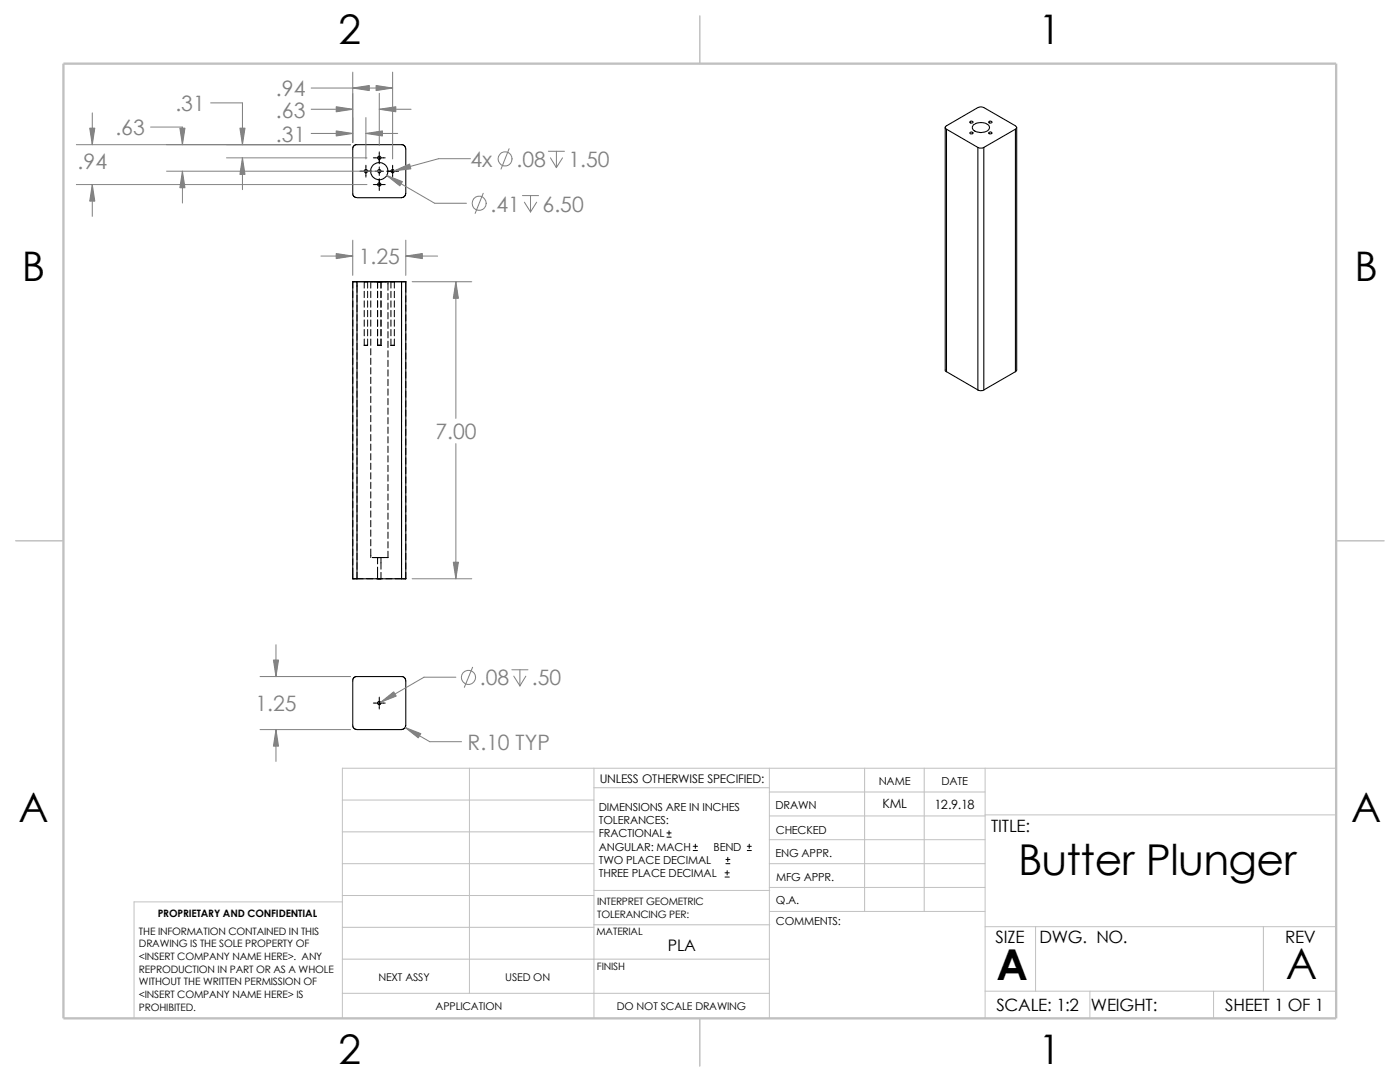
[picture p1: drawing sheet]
<svg xmlns="http://www.w3.org/2000/svg" width="279mm" height="216mm" viewBox="0 0 279 216" stroke-linecap="round" stroke-linejoin="round" font-family="sans-serif">
<g fill="none" stroke="#c0c0c0" stroke-width=".2">
<path d="M68.3 159.6h50.2M93.7 153.3v44.9M118.5 153.3v49.9M118.5 157.2h35M153.5 153.3v49.9M153.5 158h43.1M172.6 153.3v28.6M184.4 153.3v28.6M196.6 153.3v49.9M266.7 153.3h-198.4v49.9M68.3 178.7h50.2M68.3 172.3h50.2"/>
<path d="M68.3 166h50.2M68.3 180h-41.5v23.2M118.5 177.7h35.1M153.5 167.6h43.1M153.5 162.8h43.1M153.5 172.3h43.1M153.5 177.1h43.1M196.6 162.6h70.1M68.3 198.2h85.2M68.3 191.4h85.2M68.3 185h50.2M118.5 184.5h35.1"/>
<path d="M153.6 181.9h43M196.6 197.8h70.1M196.6 184.9h70.1M206.7 184.9v12.9M217.5 197.8v5.4M242.2 197.8v5.4M252.1 184.9v12.9"/>
</g>
<path d="M139.7 3.2v9.5M3.1 107.9h9.6M266.7 107.9h9.5M139.7 203.2v9.5" fill="none" stroke="#c0c0c0" stroke-width=".21"/>
<path d="M12.7 12.7h254v190.5h-254z" fill="none" stroke="#c0c0c0" stroke-width=".47"/>
<g fill="none" stroke="#000" stroke-width=".2">
<path d="M71.8 34.2h2.4M73 33v2.3M74.5 31.5h2.4M74.5 36.8h2.4M74.8 34.2h1.7M75.7 30.3v2.4M75.7 33.3v1.7M75.7 35.6v2.4M77.2 34.2h2.3M78.4 33v2.3M70.4 58.1v1.3M71.2 56.2v2.1"/>
<path d="M71.2 59v1.2M72.5 56.2h-2.1v1.3M72.7 57.5v-1.3h6v1.3M72.7 58.1v1.3M73.4 56.2v1.3M73.4 58.1v1.3M74 56.2v1.3M74 58.1v1.3M75.4 56.2v1.3M75.4 58.1v1.3M76 56.2v1.3M76 58.1v1.3"/>
<path d="M77.4 56.2v1.7M77.4 58.5v1.3M78 56.2v1.3M78 58.1v1.3M78.7 58.1v1.3M78.9 56.2h2.1M80.1 56.2v1.3M80.1 58.1v1.3M81 56.2v2.1M81 59v1.2M70.4 60v1.3M70.4 61.9v1.3"/>
<path d="M70.4 63.8v1.3M70.4 65.7v1.3M70.4 67.6v1.3M70.4 69.6v1.2M70.4 71.5v1.2M70.4 73.4v1.2M70.4 75.3v1.2M70.4 77.2v1.2M70.4 79.1v1.2M71.2 60.9v1.2M71.2 62.8v1.3M71.2 64.7v1.3"/>
<path d="M71.2 66.6v1.3M71.2 68.5v1.3M71.2 70.4v1.3M71.2 72.3v1.3M71.2 74.2v1.3M71.2 76.1v1.3M71.2 78v1.3M71.2 79.9v1.3M72.7 67.6v1.3h.7v-1.3M72.7 60v1.3M72.7 61.9v1.3M72.7 63.8v1.3"/>
<path d="M72.7 65.7v1.3M73.4 60v1.3M73.4 61.9v1.3M73.4 63.8v1.3M73.4 65.7v1.3M74 60v1.3M74 61.9v1.3M74 63.8v1.3M74 65.7v1.3M74 67.6v1.3M74 69.6v1.2M74 71.5v1.2"/>
<path d="M74 73.4v1.2M74 75.3v1.2M74 77.2v1.2M74 79.1v1.2M75.4 67.6v1.3h.6v-1.3M75.4 60v1.3M75.4 61.9v1.3M75.4 63.8v1.3M75.4 65.7v1.3M76 60v1.3M76 61.9v1.3M76 63.8v1.3"/>
<path d="M76 65.7v1.3M77.4 60.5v1.2M77.4 62.4v1.2M77.4 64.3v1.2M77.4 66.2v1.2M77.4 68.1v1.2M77.4 70v1.2M77.4 71.9v1.3M77.4 73.8v1.3M77.4 75.7v1.3M77.4 77.6v1.3M77.4 79.5v1.3"/>
<path d="M78 67.6v1.3h.7v-1.3M78 60v1.3M78 61.9v1.3M78 63.8v1.3M78 65.7v1.3M78.7 60v1.3M78.7 61.9v1.3M78.7 63.8v1.3M78.7 65.7v1.3M80.1 60v1.3M80.1 61.9v1.3M80.1 63.8v1.3"/>
<path d="M80.1 65.7v1.3M80.1 67.6v1.3M80.1 69.6v1.2M80.1 71.5v1.2M80.1 73.4v1.2M80.1 75.3v1.2M80.1 77.2v1.2M80.1 79.1v1.2M81 60.9v1.2M81 62.8v1.3M81 64.7v1.3M81 66.6v1.3"/>
<path d="M81 68.5v1.3M81 70.4v1.3M81 72.3v1.3M81 74.2v1.3M81 76.1v1.3M81 78v1.3M81 79.9v1.3M70.4 81v1.3M70.4 82.9v1.3M70.4 84.8v1.3M70.4 86.7v1.3M70.4 88.6v1.3"/>
<path d="M70.4 90.5v1.3M70.4 92.4v1.3M70.4 94.3v1.3M70.4 96.2v1.3M70.4 98.1v1.3M71.2 81.8v1.3M71.2 83.7v1.3M71.2 85.6v1.3M71.2 87.5v1.3M71.2 89.5v1.2M71.2 91.4v1.2M71.2 93.3v1.2"/>
<path d="M71.2 95.2v1.2M71.2 97.1v1.2M71.2 99v1.2M74 81v1.3M74 82.9v1.3M74 84.8v1.3M74 86.7v1.3M74 88.6v1.3M74 90.5v1.3M74 92.4v1.3M74 94.3v1.3M74 96.2v1.3"/>
<path d="M74 98.1v1.3M77.4 81.4v1.3M77.4 83.3v1.3M77.4 85.2v1.3M77.4 87.1v1.3M77.4 89v1.3M77.4 90.9v1.3M77.4 92.8v1.3M77.4 94.7v1.3M77.4 96.6v1.3M77.4 98.6v1.2M80.1 81v1.3"/>
<path d="M80.1 82.9v1.3M80.1 84.8v1.3M80.1 86.7v1.3M80.1 88.6v1.3M80.1 90.5v1.3M80.1 92.4v1.3M80.1 94.3v1.3M80.1 96.2v1.3M80.1 98.1v1.3M81 81.8v1.3M81 83.7v1.3M81 85.6v1.3"/>
<path d="M81 87.5v1.3M81 89.5v1.2M81 91.4v1.2M81 93.3v1.2M81 95.2v1.2M81 97.1v1.2M81 99v1.2M70.4 113.4v2.1h2.1M70.4 100v1.3M70.4 101.9v1.3M70.4 103.8v1.3M70.4 105.7v1.3"/>
<path d="M70.4 107.7v1.2M70.4 109.6v1.2M70.4 111.5v1.2M71.2 100.9v1.3M71.2 102.8v1.3M71.2 104.7v1.3M71.2 106.6v1.3M71.2 108.5v1.3M71.2 110.4v1.3M71.2 112.3v1.3M71.2 114.2v1.3M73.2 115.5h1.2"/>
<path d="M74 100v1.3M74 101.9v1.3M74 103.8v1.3M74 105.7v1.3M74 107.7v1.2M74 109.6v1.7M75.1 115.5h1.2M75.4 111.3v1.2M75.4 113.2v2.3M76 111.3v2.3M76 114.2v1.3M77 115.5h1.2"/>
<path d="M77.4 110v1.3h-3.1M77.4 100.5v1.2M77.4 102.4v1.2M77.4 104.3v1.2M77.4 106.2v1.2M77.4 108.1v1.2M78.9 115.5h2.1M80.1 100v1.3M80.1 101.9v1.3M80.1 103.8v1.3M80.1 105.7v1.3M80.1 107.7v1.2"/>
<path d="M80.1 109.6v1.2M80.1 111.5v1.2M80.1 113.4v2.1M81 100.9v1.3M81 102.8v1.3M81 104.7v1.3M81 106.6v1.3M81 108.5v1.3M81 110.4v1.3M81 112.3v1.3M81 114.2v1.3M75.7 139.1v2.4"/>
<path d="M74.5 140.3h2.4M133.1 167h.8M133.1 166.2h.8M133.5 165.8v.8M138.3 169.7h.9M138.3 168.9h.9M138.8 168.4v.9M144.7 175h.8M144.7 174.2h.8M144.9 172.3h.8M144.9 171.5h.8M145.1 173.7v.9"/>
<path d="M145.2 171.1v.8M149.1 169.7h.8M149.1 168.9h.8M149.5 168.4v.9"/>
</g>
<g fill="none" stroke="#000" stroke-width=".21">
<path d="M71.2 39.4l-.4-.1-.4-.4v-9.5l.2-.3 .4-.2h9.4l.3 .1 .3 .7v8.9l-.2 .6-.7 .3h-8.9M188.6 25.4v48.6l.3 .2M188.9 25.8l6.3 3.6M188.9 25.8v48.4M188.9 25.8a.35 .35 0 0 1-.3-.4 .35 .35 0 0 1 .3-.3l6.3-3.6 .7-.2 6.7 3.8a.35 .35 0 0 1 .3 .3 .35 .35 0 0 1-.3 .4M193.5 24.3a.29 .29 0 0 1 .4-.2 .29 .29 0 0 1 .2 .4l-.4 .1zM193.7 26.4a.29 .29 0 0 1 .3-.1 .29 .29 0 0 1 .1 .4 .3 .3 0 0 1-.3 .1 .3 .3 0 0 1-.2-.3zM194.4 24.8a2.3 2.3 0 0 1 3 .5 1.18 1.18 0 0 1-1.4 1.1 1.64 1.64 0 0 1-1.9-1zM195.2 29.4l.3 .1 .8-.1M195.2 29.4v48.4M196.3 29.4v48.4M197.3 26.5a.35 .35 0 0 1 .4-.2 .35 .35 0 0 1 .3 .3 .37 .37 0 0 1-.7-.1z"/>
<path d="M197.3 24.3a.35 .35 0 0 1 .4-.1 .35 .35 0 0 1 .3 .3 .37 .37 0 0 1-.7-.2zM202.6 25.8l-6.3 3.6M202.6 25.8v48.4M202.9 25.4v48.4l-.3 .4M71.2 56.2h-.8v59.3h.8M71.2 56.2v59.3M71.2 56.2h8.9M80.1 56.2v59.3M80.1 56.2h.9v59.3h-.9M188.9 74.2l6.3 3.6M195.2 77.8a1.12 1.12 0 0 0 1.1 0M202.6 74.2l-6.3 3.6"/>
<path d="M71.2 115.5h8.9M70.6 135.2l.4-.2h9.4l.3 .2 .3 .6v8.9l-.2 .6-.7 .3h-8.9l-.5-.2-.3-.4v-9.4z"/>
<circle cx="73" cy="34.2" r=".34"/>
<circle cx="75.7" cy="36.8" r=".33"/>
<circle cx="75.7" cy="34.1" r="1.71"/>
<circle cx="75.7" cy="31.5" r=".34"/>
<circle cx="75.7" cy="34.2" r=".34"/>
<circle cx="78.4" cy="34.2" r=".34"/>
<circle cx="75.7" cy="140.3" r=".34"/>
</g>
<g fill="none" stroke="#808080" stroke-width=".2">
<path d="M62.1 17.6h16.3M70.4 14.4v14M75.7 18.6v10.4M78.4 14.4v17.3M15.2 28.9h54.8M15.2 36.8h58M18.4 22.5v6.4M18.4 36.8v6.4M30.1 25.4h6.3v3.5M33.2 34.2h42.7M36.4 34.2v6.3M42 20.5h6.4v8.4"/>
<path d="M45.2 31.5h28M48.4 31.5v6.3M62.1 26.6h8.3M62.1 21.8h8.3M73 26.6h6.4M73 23.5v8.2M75.7 21.8h6.3M77.2 35l9.5 5.6h6.4M93.9 31.7h-6.4l-8.8 2.4M96.4 38.6l-1.6 4M101.6 29.7l-1.6 4M104.3 39h3.2"/>
<path d="M105.9 39v3.3M109.4 30.2h3.2M109.9 31.5l1.1 1.9M111 30.2v3.2M112.3 31.5l-1.3 1.9M64.1 51.1h6.3M70.4 47.9v7M81 47.9v7M81 51.1h6.3M82.3 56.2h11.8M91 56.2v27.3M104.6 40.3l1.3 2"/>
<path d="M107.1 40.3l-1.2 2M91 88.5v27M82.3 115.5h11.8M51.9 135h18.1M55.1 128.7v6.3M91 135.1h-6.4l-8.6 5M94.3 133.1l-1.6 4.1M102.2 133.6h3.2M102.5 134.9l1.3 2M103.8 133.6v3.3M104.9 134.9l-1.1 2M51.9 145.6h18.1"/>
<path d="M55.1 145.6v6.3M80.9 145.2l4.9 2.8h6.3"/>
<circle cx="100.8" cy="31.7" r="1.41"/>
<circle cx="95.6" cy="40.6" r="1.41"/>
<circle cx="93.5" cy="135.2" r="1.41"/>
</g>
<g fill="#808080" stroke="#808080" stroke-width=".2">
<path d="M90.5 112.2h1l-.5 3.3z"/>
<path d="M91 56.2l.5 3.3h-1z"/>
<path d="M67.1 50.6l3.3 .5-3.3 .5z"/>
<path d="M81 51.1l3.3-.5v1z"/>
<path d="M35.9 25.6h1l-.5 3.3z"/>
<path d="M77.2 35l3.1 1.2-.5 .9z"/>
<path d="M78.7 34.1l3-1.4 .3 1z"/>
<path d="M36.4 34.2l.5 3.3h-1z"/>
<path d="M73 26.6l3.3-.5v1z"/>
<path d="M67.1 26.1l3.3 .5-3.3 .5z"/>
<path d="M75.7 21.8l3.3-.5v1z"/>
<path d="M67.1 21.3l3.3 .5-3.3 .5z"/>
<path d="M75.1 17.1l3.3 .5-3.3 .5z"/>
<path d="M70.4 17.6l3.3-.5v1z"/>
<path d="M48.4 31.5l.5 3.3h-1z"/>
<path d="M47.9 25.6h1l-.5 3.3z"/>
<path d="M18.4 36.8l.5 3.3h-1z"/>
<path d="M17.9 25.6h1l-.5 3.3z"/>
<path d="M80.9 145.2l3.1 1.2-.5 .8z"/>
<path d="M55.1 145.6l.5 3.3h-1z"/>
<path d="M54.6 131.7h1l-.5 3.3z"/>
<path d="M76 140.1l2.6-2.1 .5 .9z"/>
</g>
<g font-size="8.5">
<text x="203.2" y="174.5">Butter Plunger</text>
<text x="198.8" y="195.5">A</text>
<text x="256.6" y="195.3">A</text>
</g>
<g font-size="8.1">
<text x="67.6" y="8.8">2</text>
<text x="207.3" y="8.8">1</text>
<text x="4.4" y="56.1">B</text>
<text x="270.3" y="56.1">B</text>
<text x="3.7" y="164.1">A</text>
<text x="269.6" y="164.1">A</text>
<text x="67.6" y="212.3">2</text>
<text x="207.3" y="212.3">1</text>
</g>
<g font-size="4.2" fill="#808080">
<text x="35" y="22.2">.31</text>
<text x="55.1" y="23.5">.63</text>
<text x="55.1" y="19.2">.94</text>
<text x="23" y="27">.63</text>
<text x="55.1" y="28.3">.31</text>
<text x="15.5" y="33.7">.94</text>
<text x="93.9" y="33.3">4x</text>
<text x="103.1" y="33.3">.08</text>
<text x="113.5" y="33.3">1.50</text>
<text x="97.9" y="42.2">.41</text>
<text x="108.3" y="42.2">6.50</text>
<text x="71.6" y="52.7">1.25</text>
<text x="86.9" y="87.7">7.00</text>
<text x="95.8" y="136.8">.08</text>
<text x="106.2" y="136.8">.50</text>
<text x="51" y="141.8">1.25</text>
<text x="93.3" y="149.6">R.10 TYP</text>
</g>
<g font-size="3.4">
<text x="197.8" y="166">TITLE:</text>
<text x="198.7" y="188.1">SIZE</text>
<text x="207.5" y="188.1">DWG. NO.</text>
<text x="256.5" y="188.2">REV</text>
<text x="198.8" y="201.7">SCALE: 1:2</text>
<text x="217.7" y="201.8">WEIGHT:</text>
<text x="244.5" y="201.7">SHEET 1 OF 1</text>
</g>
<text font-size="3.2" x="133.3" y="189.8">PLA</text>
<g font-size="2.5">
<text x="176.1" y="161.3">KML</text>
<text x="186.5" y="161.4">12.9.18</text>
</g>
<text font-size="2.4" x="119.7" y="156.2">UNLESS OTHERWISE SPECIFIED:</text>
<g font-size="2.2">
<text x="119.5" y="161.8">DIMENSIONS ARE IN INCHES</text>
<text x="154.8" y="161.5">DRAWN</text>
<text x="175.4" y="156.7">NAME</text>
<text x="187.9" y="156.7">DATE</text>
<text x="119.5" y="164.4">TOLERANCES:</text>
<text x="119.5" y="167.1">FRACTIONAL</text>
<text x="154.8" y="166.3">CHECKED</text>
<text x="119.5" y="172.4">TWO PLACE DECIMAL</text>
<text x="119.5" y="169.8">ANGULAR: MACH</text>
<text x="142.4" y="169.8">BEND</text>
<text x="154.8" y="171">ENG APPR.</text>
<text x="119.5" y="175">THREE PLACE DECIMAL</text>
<text x="154.9" y="175.7">MFG APPR.</text>
<text x="154.9" y="184.7">COMMENTS:</text>
<text x="154.9" y="180.5">Q.A.</text>
</g>
<g font-size="2.1">
<text x="75.5" y="195.7">NEXT ASSY</text>
<text x="100.8" y="195.7">USED ON</text>
<text x="86.9" y="201.5">APPLICATION</text>
<text x="123.1" y="201.6">DO NOT SCALE DRAWING</text>
</g>
<g font-size="2">
<text x="31.5" y="183">PROPRIETARY AND CONFIDENTIAL</text>
<text x="119.2" y="183.1">TOLERANCING PER:</text>
<text x="119.2" y="180.6">INTERPRET GEOMETRIC</text>
<text x="27.7" y="186.5">THE INFORMATION CONTAINED IN THIS</text>
<text x="27.7" y="189.1">DRAWING IS THE SOLE PROPERTY OF</text>
<text x="27.7" y="191.6">&lt;INSERT COMPANY NAME HERE&gt;. ANY</text>
<text x="119" y="186.6">MATERIAL</text>
<text x="27.7" y="194.1">REPRODUCTION IN PART OR AS A WHOLE</text>
<text x="27.7" y="196.6">WITHOUT THE WRITTEN PERMISSION OF</text>
<text x="119.1" y="193.5">FINISH</text>
<text x="27.7" y="199.1">&lt;INSERT COMPANY NAME HERE&gt; IS</text>
<text x="27.7" y="201.7">PROHIBITED.</text>
</g>
</svg>
